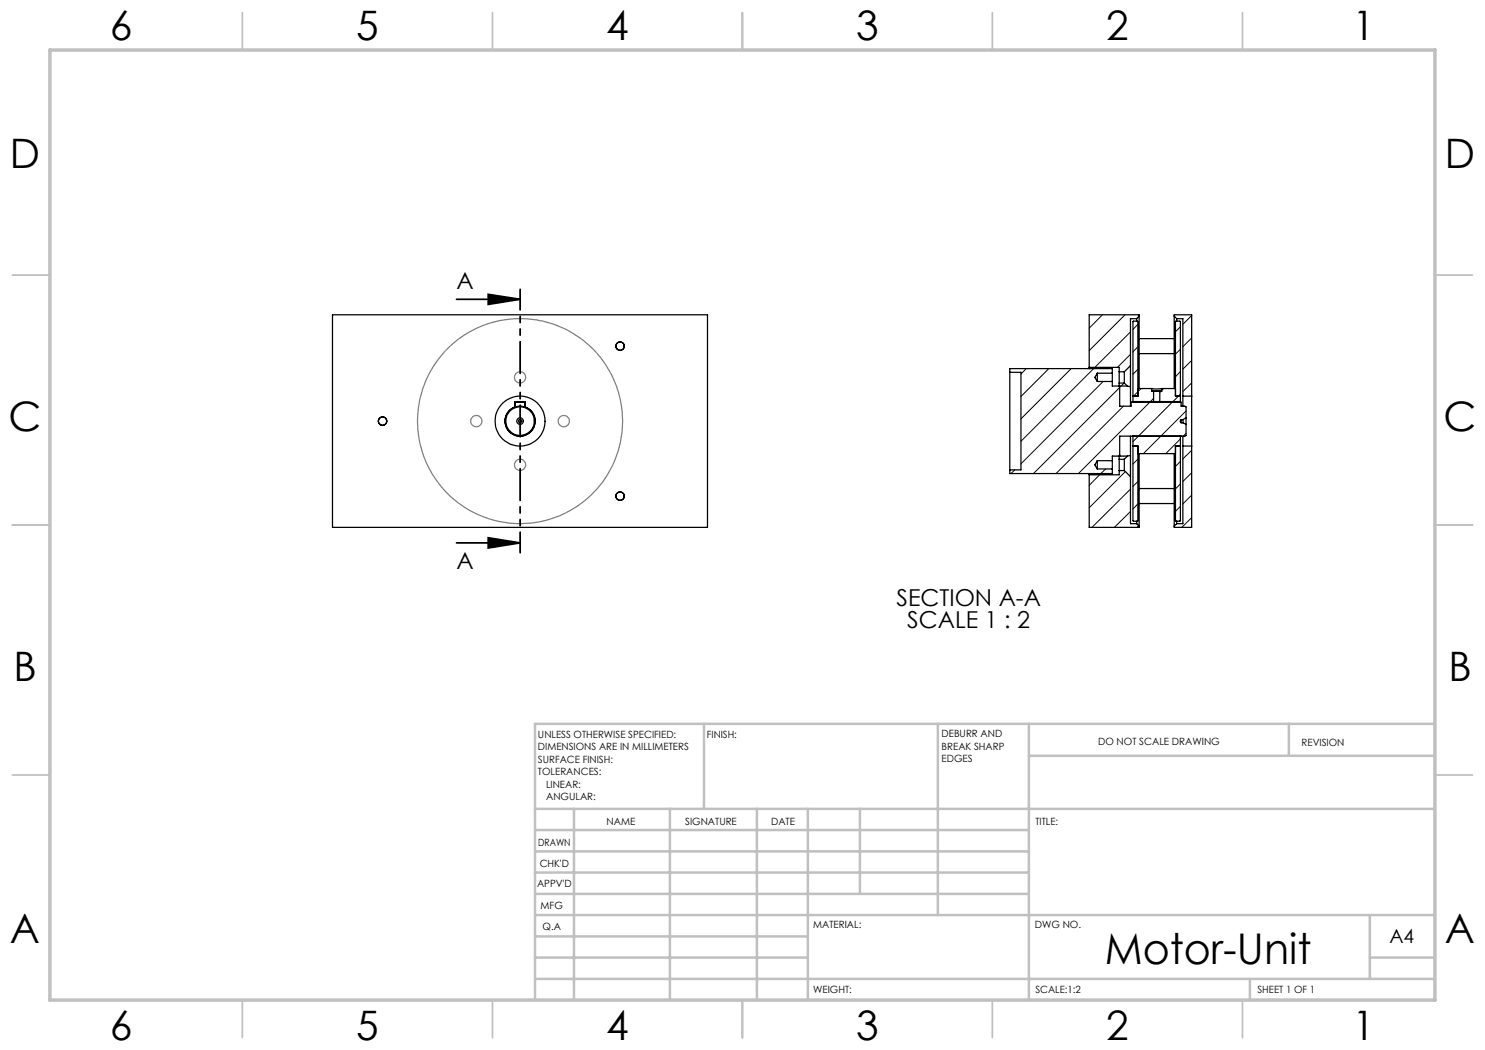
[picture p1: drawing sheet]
<svg xmlns="http://www.w3.org/2000/svg" width="297mm" height="210mm" viewBox="0 0 297 210" stroke-linecap="round" stroke-linejoin="round" font-family="sans-serif">
<path d="M91.3 59.9h12.7M97.6 58.9l6.4 1-6.4 1zM91.3 108.6h12.7M97.6 107.6l6.4 1-6.4 1z" fill="none" stroke="#000" stroke-width=".35"/>
<g fill="none" stroke="#808080" stroke-width=".25">
<circle cx="104" cy="75.5" r="1.12"/>
<circle cx="95.3" cy="84.2" r="1.12"/>
<circle cx="104" cy="93" r="1.12"/>
<circle cx="104" cy="84.2" r="20.5"/>
<circle cx="112.8" cy="84.2" r="1.12"/>
</g>
<path d="M104 57.9v52.7" fill="none" stroke="#000" stroke-width=".35" stroke-dasharray="6.3 1.3 1.3 1.3 1.3 1.3" stroke-dashoffset="2.2"/>
<g fill="none" stroke="#c0c0c0" stroke-width=".35">
<path d="M48.5 2.5v7.5M98.5 2.5v7.5M148.5 2.5v7.5M198.5 2.5v7.5M248.5 2.5v7.5M2.5 55h7.5M287 55h7.5M2.5 105h7.5M287 105h7.5M2.5 155h7.5M287 155h7.5M48.5 200v7.5"/>
<path d="M98.5 200v7.5M148.5 200v7.5M198.5 200v7.5M248.5 200v7.5"/>
</g>
<g fill="none" stroke="#c0c0c0" stroke-width=".5">
<path d="M140.8 144.8v17M187.6 144.8v38.2M205.8 144.8v55.2M205.8 151.2h81.2M257.8 144.8v6.4M287 144.8h-180v55.2M107 161.8h180M107 178.8h98.8M107 174.5h98.8M107 170.3h98.8M107 166h98.8M114.8 161.8v38.2"/>
<path d="M134 161.8v38.2M151.4 161.8v38.2M161.6 161.8v38.2M172 161.8v17M107 195.8h180M107 191.5h54.6M107 187.3h54.6M107 183h180M250 195.8v4.2M274 191.5h13M274 183v12.8"/>
</g>
<path d="M10 10h277v190h-277z" fill="none" stroke="#c0c0c0" stroke-width=".7"/>
<path d="M97.6 58.9l6.4 1-6.4 1zM97.6 107.6l6.4 1-6.4 1z" fill="#000"/>
<g fill="none" stroke="#000" stroke-width=".25">
<path d="M66.5 63h75v42.5h-75zM202 74.5v19.5M202 74.5h2.2v19.5h-2.2M202 74.5v-.8h20.5v.9M217.8 73.5l.1 .2M217.8 73.5h6v.9M219.5 74.6v1.7M219.5 74.6h3M219.5 74.6l-.5 .9 .5 .8M219.5 76.3h3M222.5 74.6v1.7M222.5 76.3v.9h3"/>
<path d="M223.8 74.4v2.2M223.8 76.6v.6M223.8 74.4h1.1M223.8 76.6h1.1M223.9 77.2v4h2.3v-.7M224.9 74.4v2.2M224.9 76.6l.6 .6M225.5 77.2l.6 .2M226.1 77.4v3.8M226.1 73.1v4.3M226.1 73.1l-1.2 1.3M226.6 79.2h1v-14.9l-.1-.1-.9 .1v16"/>
<path d="M227.3 63.7v.5M227.3 63.7h-1.2v9.4M227.6 77.7h2.7M227.8 63.2v14.5M227.8 63.2v-.2h-10v10.5M227.8 67.7h7M227.8 70.7h7M227.8 63.2l-.5 .5M230.3 77.7l1 .1 1-.1M230.3 78.2h2M230.3 77.7v.5M230.3 78.2h.4"/>
<path d="M230.7 78.2v2.1h1.3v-2.1M230.7 78.2h1.3M232 78.2h.3M232.3 77.7h2.8M232.3 77.7v.5M234.8 63.2v14.5M234.8 63.2v-.2h3.5v16.2M234.8 63.2l.5 .5M235.3 63.7v.5M235.3 63.7h1.3v15.5M236.1 79.2h-1l.1-15 .9 .1v16M236.6 79.2v2"/>
<path d="M236.6 79.2h1.7M238.3 79.2v10M103 80.4l2-.1v1.1a3 3 0 0 1 1.4 4.6 3 3 0 0 1-4.8 0 3 3 0 0 1 1.4-4.6zM103 80.5h2M217.8 95v10.5h10v-.3M217.9 94.7l-.1 .3M219.5 92.1v1.7M219.5 92.1h3M219.5 92.1l-.5 .9 .5 .8M219.5 93.8h3M222.5 92.1v1.7M222.5 93.8v.9h-20.5v-.7"/>
<path d="M223.8 91.9v2.2M223.8 94.1v.9h-6M223.8 91.2v.7M223.8 94.1h1.1M223.8 91.9h1.1M224.9 91.9v2.2M224.9 94.1l1.2 1.2M225.5 91.2h-3v.9M225.5 91.2l-.6 .7M226.1 91.1l-.6 .1M226.1 87.2v3.9M226.1 91.1v4.2"/>
<path d="M226.1 95.3v9.4h1.2M226.2 80.5h1M226.2 80.5h10M226.6 87.2h.1M226.6 80.3v.1M226.6 80.3h9.5M226.6 87.2v16.9l.9 .1 .1-.1v-14.9h-1M226.6 80.4v.1M226.6 80.4h9.5M227.6 90.7h7.5M227.8 90.7v14.5M227.8 97.7h7"/>
<path d="M234.8 90.7v14.5M235.2 80.5h1M236.1 87.2h.1M236.1 80.3v.1M236.1 87.2v16.9l-.9 .1-.1-15h1M236.1 80.4v.1M236.2 83.9v.7M236.2 80.5v.7h.8l.2 .2v2.2M236.2 83.9h.4M236.2 83.9l-.2 .3 .2 .4M236.2 84.6h.4M236.6 87.2v2"/>
<path d="M236.6 89.2h1.7M236.6 89.2v15.5h-1.3M236.6 83.9v.7M236.6 84.6l.6 .3M237.2 83.6v1.3M237.2 84.9v2.2l-.2 .1h-13.1v4M237.2 83.6l-.6 .3M238.3 89.2v16.3h-3.5v-.3M227.3 104.2v.5M227.3 104.7l.5 .5M227.8 100.7h7M235.3 104.2v.5"/>
<path d="M235.3 104.7l-.5 .5"/>
<circle cx="124" cy="69.2" r=".84"/>
<circle cx="124" cy="69.2" r=".83"/>
<circle cx="76.5" cy="84.2" r=".83"/>
<circle cx="76.5" cy="84.2" r=".85"/>
<circle cx="104" cy="84.2" r="2.86"/>
<circle cx="104" cy="84.2" r=".32"/>
<circle cx="104" cy="84.2" r="2.99"/>
<circle cx="104" cy="84.2" r=".66"/>
<circle cx="104" cy="84.2" r="5"/>
<circle cx="124" cy="99.2" r=".84"/>
<circle cx="124" cy="99.2" r=".83"/>
</g>
<g fill="none" stroke="#000" stroke-width=".2">
<path d="M205.2 73.7l-1 1.1M209.8 73.7l-5.6 5.6M214.2 73.7l-10 10.1M218.7 73.7l-14.5 14.6M220.5 63l-2.7 2.6M220.6 76.3l-16.4 16.5M222.5 74.5l-.2 .1M223.9 77.5l-17.2 17.2M224.8 76.6l-.6 .6M225 63l-7.2 7.1M226.1 70.9l-2.6 2.6M226.1 66.4l-7.1 7.1"/>
<path d="M227.6 73.9l-1 1M227.6 64.9l-1 1M227.6 69.3l-1 1.1M228.2 77.7l-1.6 1.6M230.7 79.7l-.6 .6M232.2 78.2l-.2 .3M232.7 77.7l-.4 .4M236.1 65.4l-1 .9M236.1 69.8l-1 1M236.1 78.8l-1.5 1.5M236.1 74.3l-1 1M238.3 63.1l-1.7 1.8"/>
<path d="M238.3 67.6l-1.7 1.7M238.3 72.1l-1.7 1.7M238.3 76.6l-1.7 1.7M203 94l-.8 .7M219.9 95l-2.1 2.1M221.1 93.8l-.9 .9M223.9 90.9l-.2 .3M224.7 81.2l-13.5 13.5M225.1 94.3l-7.3 7.3M226.1 97.8l-7.7 7.7M227.6 91.8l-1 1M227.6 96.3l-1 1"/>
<path d="M229.9 80.5l-14.2 14.2M234.4 80.5l-7.8 7.8M236.1 87.8l-2.9 2.9M236.1 96.8l-1 1M236.1 92.3l-1 1M237.2 82.2l-8.5 8.5M237.2 86.7l-.6 .5M238.3 90.1l-1.7 1.7M238.3 94.5l-1.7 1.8M238.3 99l-1.7 1.8M226.1 102.3l-3.2 3.2M227.6 100.8l-1 1"/>
<path d="M227.7 105.1l-.3 .4M236.1 101.3l-1 1M238.3 103.5l-1.9 2"/>
</g>
<text font-size="8.5" x="220.9" y="192.7">Motor-Unit</text>
<g font-size="8.1">
<text x="22" y="8">6</text>
<text x="71.2" y="8">5</text>
<text x="121.2" y="8">4</text>
<text x="171.3" y="8">3</text>
<text x="221.3" y="8">2</text>
<text x="270.5" y="8">1</text>
<text x="2" y="33.6">D</text>
<text x="289" y="33.6">D</text>
<text x="1.7" y="86.1">C</text>
<text x="288.7" y="86.1">C</text>
<text x="2.7" y="136.1">B</text>
<text x="289.7" y="136.1">B</text>
<text x="2" y="188.6">A</text>
<text x="289" y="188.6">A</text>
<text x="22" y="208">6</text>
<text x="71.2" y="208">5</text>
<text x="121.2" y="208">4</text>
<text x="171.3" y="208">3</text>
<text x="221.3" y="208">2</text>
<text x="270.5" y="208">1</text>
</g>
<g font-size="4.7">
<text x="91.3" y="57.8">A</text>
<text x="91.3" y="113.9">A</text>
<text x="179.3" y="121.2">SECTION A-A</text>
<text x="181.5" y="125.7">SCALE 1 : 2</text>
</g>
<text font-size="3.9" x="277.9" y="188.5">A4</text>
<g font-size="2">
<text x="107.6" y="147.6">UNLESS OTHERWISE SPECIFIED:</text>
<text x="141.4" y="147.6">FINISH:</text>
<text x="188.3" y="147.5">DEBURR AND</text>
<text x="188.3" y="150">BREAK SHARP</text>
<text x="219.6" y="149">DO NOT SCALE DRAWING</text>
<text x="260.3" y="149.2">REVISION</text>
<text x="107.6" y="150.1">DIMENSIONS ARE IN MILLIMETERS</text>
<text x="107.6" y="152.6">SURFACE FINISH:</text>
<text x="107.6" y="155.1">TOLERANCES:</text>
<text x="188.3" y="152.5">EDGES</text>
<text x="109.2" y="157.6">LINEAR:</text>
<text x="109.2" y="160.1">ANGULAR:</text>
<text x="121.3" y="165">NAME</text>
<text x="137" y="164.9">SIGNATURE</text>
<text x="154.2" y="164.9">DATE</text>
<text x="207.1" y="164.9">TITLE:</text>
<text x="107.6" y="169.1">DRAWN</text>
<text x="107.9" y="173.3">CHK'D</text>
<text x="107.4" y="177.4">APPV'D</text>
<text x="108.1" y="181.8">MFG</text>
<text x="108.5" y="186">Q.A</text>
<text x="162.6" y="185.5">MATERIAL:</text>
<text x="207" y="185.5">DWG NO.</text>
<text x="162.6" y="198.5">WEIGHT:</text>
<text x="207.1" y="198.6">SCALE:1:2</text>
<text x="251.5" y="198.6">SHEET 1 OF 1</text>
</g>
</svg>
